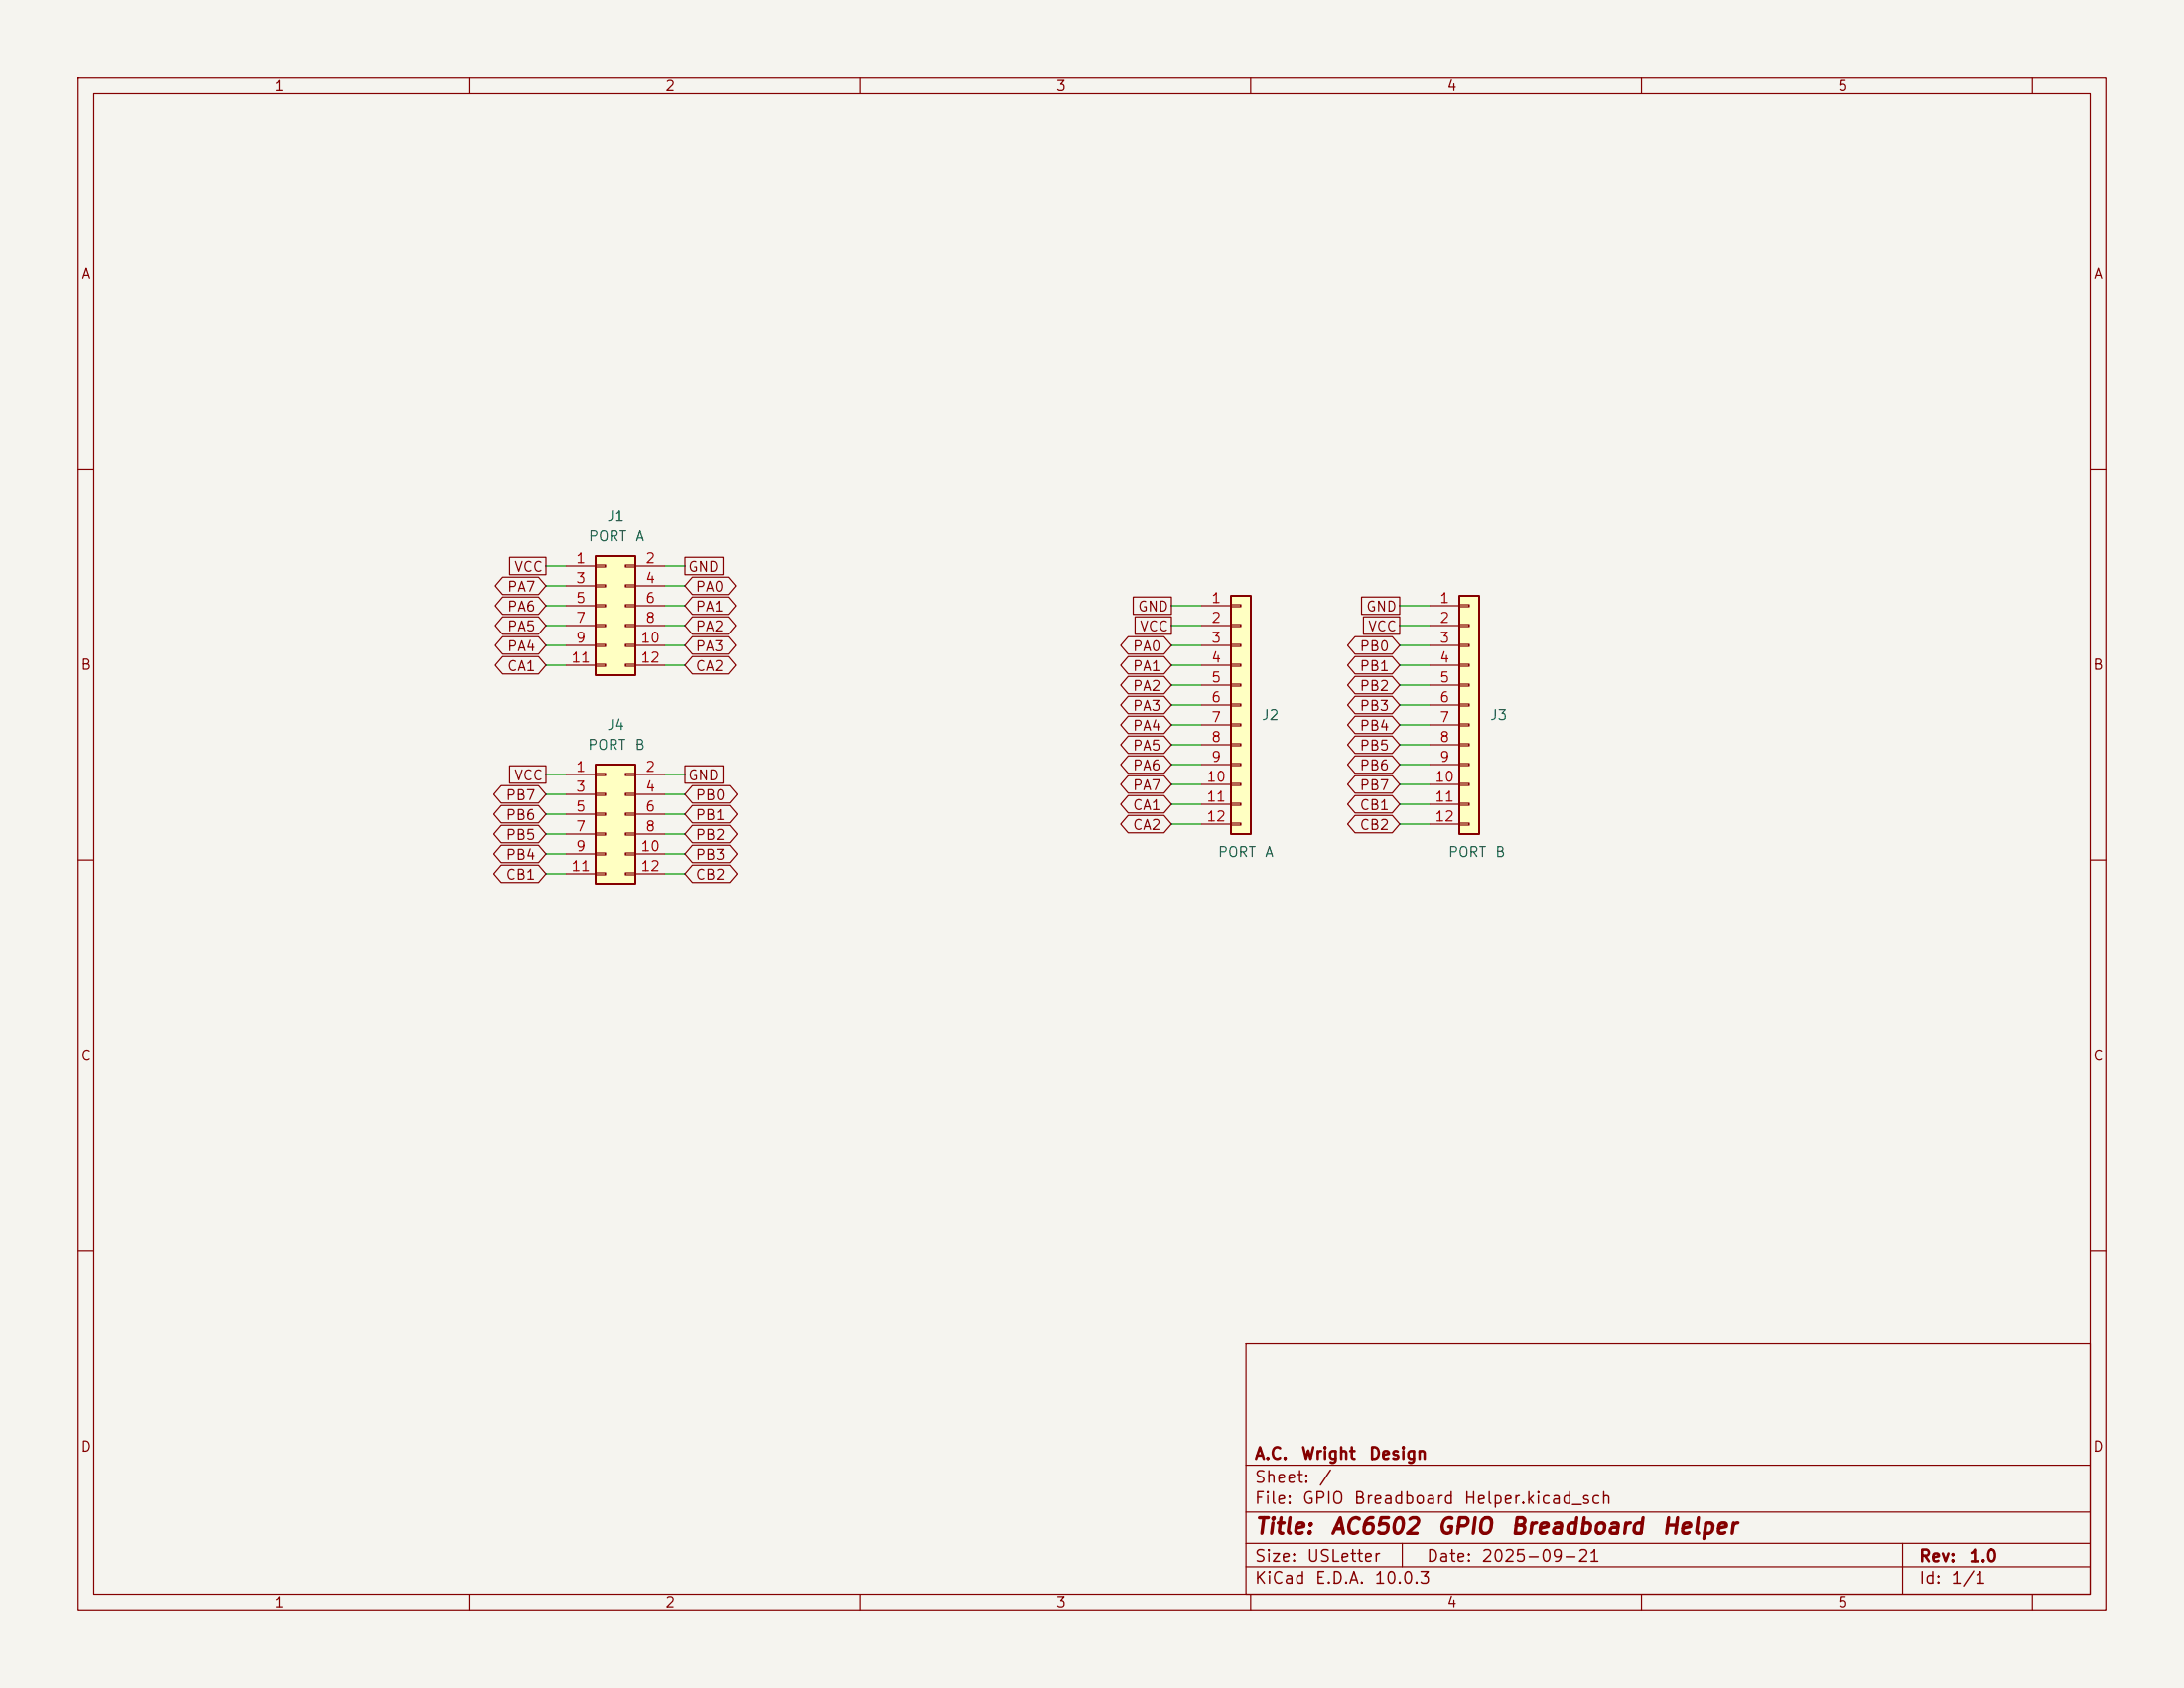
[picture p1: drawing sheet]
(kicad_sch
 (version 20260306)
 (generator "eeschema")
 (generator_version "10.0")
 (paper "USLetter")
 (title_block
  (title "AC6502 GPIO Breadboard Helper")
  (date "2025-09-21")
  (rev "1.0")
  (company "A.C. Wright Design"))
 (lib_symbols
  (symbol "Connector_Generic:Conn_01x12"
   (pin_names
    (offset 1.016) (hide yes)) (exclude_from_sim no) (in_bom yes) (on_board yes)
   (in_pos_files yes)
   (duplicate_pin_numbers_are_jumpers no)
   (property "Reference" "J" (at 0 15.24 0) (show_name no) (do_not_autoplace no) (effects (font (size 1.27 1.27))))
   (property "Value" "Conn_01x12" (at 0 -17.78 0) (show_name no) (do_not_autoplace no) (effects (font (size 1.27 1.27))))
   (property "Footprint" "" (at 0 0 0) (show_name no) (do_not_autoplace no) (hide yes) (effects (font (size 1.27 1.27))))
   (property "Datasheet" "" (at 0 0 0) (show_name no) (do_not_autoplace no) (hide yes) (effects (font (size 1.27 1.27))))
   (property "Description" "Generic connector, single row, 01x12, script generated (kicad-library-utils/schlib/autogen/connector/)" (at 0 0 0) (show_name no) (do_not_autoplace no) (hide yes) (effects (font (size 1.27 1.27))))
   (symbol "Conn_01x12_1_1"
    (rectangle (start -1.27 13.97) (end 1.27 -16.51) (stroke (width 0.254) (type default)) (fill (type background)))
    (rectangle (start -1.27 12.827) (end 0 12.573) (stroke (width 0.1524) (type default)) (fill (type none)))
    (rectangle (start -1.27 10.287) (end 0 10.033) (stroke (width 0.1524) (type default)) (fill (type none)))
    (rectangle (start -1.27 7.747) (end 0 7.493) (stroke (width 0.1524) (type default)) (fill (type none)))
    (rectangle (start -1.27 5.207) (end 0 4.953) (stroke (width 0.1524) (type default)) (fill (type none)))
    (rectangle (start -1.27 2.667) (end 0 2.413) (stroke (width 0.1524) (type default)) (fill (type none)))
    (rectangle (start -1.27 0.127) (end 0 -0.127) (stroke (width 0.1524) (type default)) (fill (type none)))
    (rectangle (start -1.27 -2.413) (end 0 -2.667) (stroke (width 0.1524) (type default)) (fill (type none)))
    (rectangle (start -1.27 -4.953) (end 0 -5.207) (stroke (width 0.1524) (type default)) (fill (type none)))
    (rectangle (start -1.27 -7.493) (end 0 -7.747) (stroke (width 0.1524) (type default)) (fill (type none)))
    (rectangle (start -1.27 -10.033) (end 0 -10.287) (stroke (width 0.1524) (type default)) (fill (type none)))
    (rectangle (start -1.27 -12.573) (end 0 -12.827) (stroke (width 0.1524) (type default)) (fill (type none)))
    (rectangle (start -1.27 -15.113) (end 0 -15.367) (stroke (width 0.1524) (type default)) (fill (type none)))
    (pin passive line (at -5.08 12.7 0) (length 3.81) (name "Pin_1" (effects (font (size 1.27 1.27)))) (number "1" (effects (font (size 1.27 1.27)))))
    (pin passive line (at -5.08 10.16 0) (length 3.81) (name "Pin_2" (effects (font (size 1.27 1.27)))) (number "2" (effects (font (size 1.27 1.27)))))
    (pin passive line (at -5.08 7.62 0) (length 3.81) (name "Pin_3" (effects (font (size 1.27 1.27)))) (number "3" (effects (font (size 1.27 1.27)))))
    (pin passive line (at -5.08 5.08 0) (length 3.81) (name "Pin_4" (effects (font (size 1.27 1.27)))) (number "4" (effects (font (size 1.27 1.27)))))
    (pin passive line (at -5.08 2.54 0) (length 3.81) (name "Pin_5" (effects (font (size 1.27 1.27)))) (number "5" (effects (font (size 1.27 1.27)))))
    (pin passive line (at -5.08 0 0) (length 3.81) (name "Pin_6" (effects (font (size 1.27 1.27)))) (number "6" (effects (font (size 1.27 1.27)))))
    (pin passive line (at -5.08 -2.54 0) (length 3.81) (name "Pin_7" (effects (font (size 1.27 1.27)))) (number "7" (effects (font (size 1.27 1.27)))))
    (pin passive line (at -5.08 -5.08 0) (length 3.81) (name "Pin_8" (effects (font (size 1.27 1.27)))) (number "8" (effects (font (size 1.27 1.27)))))
    (pin passive line (at -5.08 -7.62 0) (length 3.81) (name "Pin_9" (effects (font (size 1.27 1.27)))) (number "9" (effects (font (size 1.27 1.27)))))
    (pin passive line (at -5.08 -10.16 0) (length 3.81) (name "Pin_10" (effects (font (size 1.27 1.27)))) (number "10" (effects (font (size 1.27 1.27)))))
    (pin passive line (at -5.08 -12.7 0) (length 3.81) (name "Pin_11" (effects (font (size 1.27 1.27)))) (number "11" (effects (font (size 1.27 1.27)))))
    (pin passive line (at -5.08 -15.24 0) (length 3.81) (name "Pin_12" (effects (font (size 1.27 1.27)))) (number "12" (effects (font (size 1.27 1.27))))))
   (embedded_fonts no))
  (symbol "Connector_Generic:Conn_02x06_Odd_Even"
   (pin_names
    (offset 1.016) (hide yes)) (exclude_from_sim no) (in_bom yes) (on_board yes)
   (in_pos_files yes)
   (duplicate_pin_numbers_are_jumpers no)
   (property "Reference" "J" (at 1.27 7.62 0) (show_name no) (do_not_autoplace no) (effects (font (size 1.27 1.27))))
   (property "Value" "Conn_02x06_Odd_Even" (at 1.27 -10.16 0) (show_name no) (do_not_autoplace no) (effects (font (size 1.27 1.27))))
   (property "Footprint" "" (at 0 0 0) (show_name no) (do_not_autoplace no) (hide yes) (effects (font (size 1.27 1.27))))
   (property "Datasheet" "" (at 0 0 0) (show_name no) (do_not_autoplace no) (hide yes) (effects (font (size 1.27 1.27))))
   (property "Description" "Generic connector, double row, 02x06, odd/even pin numbering scheme (row 1 odd numbers, row 2 even numbers), script generated (kicad-library-utils/schlib/autogen/connector/)" (at 0 0 0) (show_name no) (do_not_autoplace no) (hide yes) (effects (font (size 1.27 1.27))))
   (symbol "Conn_02x06_Odd_Even_1_1"
    (rectangle (start -1.27 6.35) (end 3.81 -8.89) (stroke (width 0.254) (type default)) (fill (type background)))
    (rectangle (start -1.27 5.207) (end 0 4.953) (stroke (width 0.1524) (type default)) (fill (type none)))
    (rectangle (start -1.27 2.667) (end 0 2.413) (stroke (width 0.1524) (type default)) (fill (type none)))
    (rectangle (start -1.27 0.127) (end 0 -0.127) (stroke (width 0.1524) (type default)) (fill (type none)))
    (rectangle (start -1.27 -2.413) (end 0 -2.667) (stroke (width 0.1524) (type default)) (fill (type none)))
    (rectangle (start -1.27 -4.953) (end 0 -5.207) (stroke (width 0.1524) (type default)) (fill (type none)))
    (rectangle (start -1.27 -7.493) (end 0 -7.747) (stroke (width 0.1524) (type default)) (fill (type none)))
    (rectangle (start 3.81 5.207) (end 2.54 4.953) (stroke (width 0.1524) (type default)) (fill (type none)))
    (rectangle (start 3.81 2.667) (end 2.54 2.413) (stroke (width 0.1524) (type default)) (fill (type none)))
    (rectangle (start 3.81 0.127) (end 2.54 -0.127) (stroke (width 0.1524) (type default)) (fill (type none)))
    (rectangle (start 3.81 -2.413) (end 2.54 -2.667) (stroke (width 0.1524) (type default)) (fill (type none)))
    (rectangle (start 3.81 -4.953) (end 2.54 -5.207) (stroke (width 0.1524) (type default)) (fill (type none)))
    (rectangle (start 3.81 -7.493) (end 2.54 -7.747) (stroke (width 0.1524) (type default)) (fill (type none)))
    (pin passive line (at -5.08 5.08 0) (length 3.81) (name "Pin_1" (effects (font (size 1.27 1.27)))) (number "1" (effects (font (size 1.27 1.27)))))
    (pin passive line (at 7.62 5.08 180) (length 3.81) (name "Pin_2" (effects (font (size 1.27 1.27)))) (number "2" (effects (font (size 1.27 1.27)))))
    (pin passive line (at -5.08 2.54 0) (length 3.81) (name "Pin_3" (effects (font (size 1.27 1.27)))) (number "3" (effects (font (size 1.27 1.27)))))
    (pin passive line (at 7.62 2.54 180) (length 3.81) (name "Pin_4" (effects (font (size 1.27 1.27)))) (number "4" (effects (font (size 1.27 1.27)))))
    (pin passive line (at -5.08 0 0) (length 3.81) (name "Pin_5" (effects (font (size 1.27 1.27)))) (number "5" (effects (font (size 1.27 1.27)))))
    (pin passive line (at 7.62 0 180) (length 3.81) (name "Pin_6" (effects (font (size 1.27 1.27)))) (number "6" (effects (font (size 1.27 1.27)))))
    (pin passive line (at -5.08 -2.54 0) (length 3.81) (name "Pin_7" (effects (font (size 1.27 1.27)))) (number "7" (effects (font (size 1.27 1.27)))))
    (pin passive line (at 7.62 -2.54 180) (length 3.81) (name "Pin_8" (effects (font (size 1.27 1.27)))) (number "8" (effects (font (size 1.27 1.27)))))
    (pin passive line (at -5.08 -5.08 0) (length 3.81) (name "Pin_9" (effects (font (size 1.27 1.27)))) (number "9" (effects (font (size 1.27 1.27)))))
    (pin passive line (at 7.62 -5.08 180) (length 3.81) (name "Pin_10" (effects (font (size 1.27 1.27)))) (number "10" (effects (font (size 1.27 1.27)))))
    (pin passive line (at -5.08 -7.62 0) (length 3.81) (name "Pin_11" (effects (font (size 1.27 1.27)))) (number "11" (effects (font (size 1.27 1.27)))))
    (pin passive line (at 7.62 -7.62 180) (length 3.81) (name "Pin_12" (effects (font (size 1.27 1.27)))) (number "12" (effects (font (size 1.27 1.27))))))
   (embedded_fonts no)))
 (wire
  (pts (xy 85.09 72.39) (xy 87.63 72.39))
  (stroke (width 0) (type default)))
 (wire
  (pts (xy 85.09 74.93) (xy 87.63 74.93))
  (stroke (width 0) (type default)))
 (wire
  (pts (xy 149.86 92.71) (xy 153.67 92.71))
  (stroke (width 0) (type default)))
 (wire
  (pts (xy 69.85 104.14) (xy 72.39 104.14))
  (stroke (width 0) (type default)))
 (wire
  (pts (xy 69.85 109.22) (xy 72.39 109.22))
  (stroke (width 0) (type default)))
 (wire
  (pts (xy 85.09 101.6) (xy 87.63 101.6))
  (stroke (width 0) (type default)))
 (wire
  (pts (xy 149.86 97.79) (xy 153.67 97.79))
  (stroke (width 0) (type default)))
 (wire
  (pts (xy 85.09 77.47) (xy 87.63 77.47))
  (stroke (width 0) (type default)))
 (wire
  (pts (xy 179.07 105.41) (xy 182.88 105.41))
  (stroke (width 0) (type default)))
 (wire
  (pts (xy 179.07 77.47) (xy 182.88 77.47))
  (stroke (width 0) (type default)))
 (wire
  (pts (xy 149.86 82.55) (xy 153.67 82.55))
  (stroke (width 0) (type default)))
 (wire
  (pts (xy 149.86 90.17) (xy 153.67 90.17))
  (stroke (width 0) (type default)))
 (wire
  (pts (xy 179.07 95.25) (xy 182.88 95.25))
  (stroke (width 0) (type default)))
 (wire
  (pts (xy 69.85 101.6) (xy 72.39 101.6))
  (stroke (width 0) (type default)))
 (wire
  (pts (xy 149.86 87.63) (xy 153.67 87.63))
  (stroke (width 0) (type default)))
 (wire
  (pts (xy 179.07 97.79) (xy 182.88 97.79))
  (stroke (width 0) (type default)))
 (wire
  (pts (xy 149.86 77.47) (xy 153.67 77.47))
  (stroke (width 0) (type default)))
 (wire
  (pts (xy 149.86 95.25) (xy 153.67 95.25))
  (stroke (width 0) (type default)))
 (wire
  (pts (xy 85.09 111.76) (xy 87.63 111.76))
  (stroke (width 0) (type default)))
 (wire
  (pts (xy 149.86 85.09) (xy 153.67 85.09))
  (stroke (width 0) (type default)))
 (wire
  (pts (xy 179.07 82.55) (xy 182.88 82.55))
  (stroke (width 0) (type default)))
 (wire
  (pts (xy 69.85 82.55) (xy 72.39 82.55))
  (stroke (width 0) (type default)))
 (wire
  (pts (xy 85.09 99.06) (xy 87.63 99.06))
  (stroke (width 0) (type default)))
 (wire
  (pts (xy 85.09 106.68) (xy 87.63 106.68))
  (stroke (width 0) (type default)))
 (wire
  (pts (xy 69.85 106.68) (xy 72.39 106.68))
  (stroke (width 0) (type default)))
 (wire
  (pts (xy 69.85 85.09) (xy 72.39 85.09))
  (stroke (width 0) (type default)))
 (wire
  (pts (xy 179.07 90.17) (xy 182.88 90.17))
  (stroke (width 0) (type default)))
 (wire
  (pts (xy 69.85 72.39) (xy 72.39 72.39))
  (stroke (width 0) (type default)))
 (wire
  (pts (xy 85.09 82.55) (xy 87.63 82.55))
  (stroke (width 0) (type default)))
 (wire
  (pts (xy 179.07 85.09) (xy 182.88 85.09))
  (stroke (width 0) (type default)))
 (wire
  (pts (xy 149.86 100.33) (xy 153.67 100.33))
  (stroke (width 0) (type default)))
 (wire
  (pts (xy 179.07 87.63) (xy 182.88 87.63))
  (stroke (width 0) (type default)))
 (wire
  (pts (xy 69.85 99.06) (xy 72.39 99.06))
  (stroke (width 0) (type default)))
 (wire
  (pts (xy 85.09 104.14) (xy 87.63 104.14))
  (stroke (width 0) (type default)))
 (wire
  (pts (xy 179.07 102.87) (xy 182.88 102.87))
  (stroke (width 0) (type default)))
 (wire
  (pts (xy 85.09 80.01) (xy 87.63 80.01))
  (stroke (width 0) (type default)))
 (wire
  (pts (xy 149.86 80.01) (xy 153.67 80.01))
  (stroke (width 0) (type default)))
 (wire
  (pts (xy 179.07 92.71) (xy 182.88 92.71))
  (stroke (width 0) (type default)))
 (wire
  (pts (xy 85.09 85.09) (xy 87.63 85.09))
  (stroke (width 0) (type default)))
 (wire
  (pts (xy 149.86 102.87) (xy 153.67 102.87))
  (stroke (width 0) (type default)))
 (wire
  (pts (xy 69.85 74.93) (xy 72.39 74.93))
  (stroke (width 0) (type default)))
 (wire
  (pts (xy 149.86 105.41) (xy 153.67 105.41))
  (stroke (width 0) (type default)))
 (wire
  (pts (xy 179.07 100.33) (xy 182.88 100.33))
  (stroke (width 0) (type default)))
 (wire
  (pts (xy 69.85 77.47) (xy 72.39 77.47))
  (stroke (width 0) (type default)))
 (wire
  (pts (xy 69.85 80.01) (xy 72.39 80.01))
  (stroke (width 0) (type default)))
 (wire
  (pts (xy 179.07 80.01) (xy 182.88 80.01))
  (stroke (width 0) (type default)))
 (wire
  (pts (xy 85.09 109.22) (xy 87.63 109.22))
  (stroke (width 0) (type default)))
 (wire
  (pts (xy 69.85 111.76) (xy 72.39 111.76))
  (stroke (width 0) (type default)))
 (global_label "PA7"
  (shape bidirectional)
  (at 69.85 74.93 180)
  (fields_autoplaced yes)
  (effects (font (size 1.27 1.27)) (justify right))
  (property "Intersheetrefs" "${INTERSHEET_REFS}" (at 62.1854 74.93 0) (hide yes) (show_name no) (do_not_autoplace no) (effects (font (size 1.27 1.27)) (justify right))))
 (global_label "PB0"
  (shape bidirectional)
  (at 179.07 82.55 180)
  (fields_autoplaced yes)
  (effects (font (size 1.27 1.27)) (justify right))
  (property "Intersheetrefs" "${INTERSHEET_REFS}" (at 172.037 82.55 0) (hide yes) (show_name no) (do_not_autoplace no) (effects (font (size 1.27 1.27)) (justify right))))
 (global_label "PB1"
  (shape bidirectional)
  (at 179.07 85.09 180)
  (fields_autoplaced yes)
  (effects (font (size 1.27 1.27)) (justify right))
  (property "Intersheetrefs" "${INTERSHEET_REFS}" (at 172.037 85.09 0) (hide yes) (show_name no) (do_not_autoplace no) (effects (font (size 1.27 1.27)) (justify right))))
 (global_label "CA1"
  (shape bidirectional)
  (at 69.85 85.09 180)
  (fields_autoplaced yes)
  (effects (font (size 1.27 1.27)) (justify right))
  (property "Intersheetrefs" "${INTERSHEET_REFS}" (at 62.1854 85.09 0) (hide yes) (show_name no) (do_not_autoplace no) (effects (font (size 1.27 1.27)) (justify right))))
 (global_label "PB3"
  (shape bidirectional)
  (at 179.07 90.17 180)
  (fields_autoplaced yes)
  (effects (font (size 1.27 1.27)) (justify right))
  (property "Intersheetrefs" "${INTERSHEET_REFS}" (at 172.037 90.17 0) (hide yes) (show_name no) (do_not_autoplace no) (effects (font (size 1.27 1.27)) (justify right))))
 (global_label "PA0"
  (shape bidirectional)
  (at 149.86 82.55 180)
  (fields_autoplaced yes)
  (effects (font (size 1.27 1.27)) (justify right))
  (property "Intersheetrefs" "${INTERSHEET_REFS}" (at 143.0084 82.55 0) (hide yes) (show_name no) (do_not_autoplace no) (effects (font (size 1.27 1.27)) (justify right))))
 (global_label "VCC"
  (shape passive)
  (at 149.86 80.01 180)
  (fields_autoplaced yes)
  (effects (font (size 1.27 1.27)) (justify right))
  (property "Intersheetrefs" "${INTERSHEET_REFS}" (at 143.9004 80.01 0) (hide yes) (show_name no) (do_not_autoplace no) (effects (font (size 1.27 1.27)) (justify right))))
 (global_label "PA7"
  (shape bidirectional)
  (at 149.86 100.33 180)
  (fields_autoplaced yes)
  (effects (font (size 1.27 1.27)) (justify right))
  (property "Intersheetrefs" "${INTERSHEET_REFS}" (at 143.0084 100.33 0) (hide yes) (show_name no) (do_not_autoplace no) (effects (font (size 1.27 1.27)) (justify right))))
 (global_label "PB6"
  (shape bidirectional)
  (at 69.85 104.14 180)
  (fields_autoplaced yes)
  (effects (font (size 1.27 1.27)) (justify right))
  (property "Intersheetrefs" "${INTERSHEET_REFS}" (at 62.004 104.14 0) (hide yes) (show_name no) (do_not_autoplace no) (effects (font (size 1.27 1.27)) (justify right))))
 (global_label "PA3"
  (shape bidirectional)
  (at 87.63 82.55 0)
  (fields_autoplaced yes)
  (effects (font (size 1.27 1.27)) (justify left))
  (property "Intersheetrefs" "${INTERSHEET_REFS}" (at 95.2946 82.55 0) (hide yes) (show_name no) (do_not_autoplace no) (effects (font (size 1.27 1.27)) (justify left))))
 (global_label "CB2"
  (shape bidirectional)
  (at 87.63 111.76 0)
  (fields_autoplaced yes)
  (effects (font (size 1.27 1.27)) (justify left))
  (property "Intersheetrefs" "${INTERSHEET_REFS}" (at 95.476 111.76 0) (hide yes) (show_name no) (do_not_autoplace no) (effects (font (size 1.27 1.27)) (justify left))))
 (global_label "VCC"
  (shape passive)
  (at 69.85 99.06 180)
  (effects (font (size 1.27 1.27)) (justify right))
  (property "Intersheetrefs" "${INTERSHEET_REFS}" (at 69.85 99.06 0) (hide yes) (show_name no) (do_not_autoplace no) (effects (font (size 1.27 1.27)))))
 (global_label "PB5"
  (shape bidirectional)
  (at 179.07 95.25 180)
  (fields_autoplaced yes)
  (effects (font (size 1.27 1.27)) (justify right))
  (property "Intersheetrefs" "${INTERSHEET_REFS}" (at 172.037 95.25 0) (hide yes) (show_name no) (do_not_autoplace no) (effects (font (size 1.27 1.27)) (justify right))))
 (global_label "PA6"
  (shape bidirectional)
  (at 149.86 97.79 180)
  (fields_autoplaced yes)
  (effects (font (size 1.27 1.27)) (justify right))
  (property "Intersheetrefs" "${INTERSHEET_REFS}" (at 143.0084 97.79 0) (hide yes) (show_name no) (do_not_autoplace no) (effects (font (size 1.27 1.27)) (justify right))))
 (global_label "GND"
  (shape passive)
  (at 179.07 77.47 180)
  (fields_autoplaced yes)
  (effects (font (size 1.27 1.27)) (justify right))
  (property "Intersheetrefs" "${INTERSHEET_REFS}" (at 172.8685 77.47 0) (hide yes) (show_name no) (do_not_autoplace no) (effects (font (size 1.27 1.27)) (justify right))))
 (global_label "PB5"
  (shape bidirectional)
  (at 69.85 106.68 180)
  (fields_autoplaced yes)
  (effects (font (size 1.27 1.27)) (justify right))
  (property "Intersheetrefs" "${INTERSHEET_REFS}" (at 62.004 106.68 0) (hide yes) (show_name no) (do_not_autoplace no) (effects (font (size 1.27 1.27)) (justify right))))
 (global_label "PB6"
  (shape bidirectional)
  (at 179.07 97.79 180)
  (fields_autoplaced yes)
  (effects (font (size 1.27 1.27)) (justify right))
  (property "Intersheetrefs" "${INTERSHEET_REFS}" (at 172.037 97.79 0) (hide yes) (show_name no) (do_not_autoplace no) (effects (font (size 1.27 1.27)) (justify right))))
 (global_label "PA0"
  (shape bidirectional)
  (at 87.63 74.93 0)
  (fields_autoplaced yes)
  (effects (font (size 1.27 1.27)) (justify left))
  (property "Intersheetrefs" "${INTERSHEET_REFS}" (at 95.2946 74.93 0) (hide yes) (show_name no) (do_not_autoplace no) (effects (font (size 1.27 1.27)) (justify left))))
 (global_label "GND"
  (shape passive)
  (at 87.63 99.06 0)
  (effects (font (size 1.27 1.27)) (justify left))
  (property "Intersheetrefs" "${INTERSHEET_REFS}" (at 87.63 99.06 0) (hide yes) (show_name no) (do_not_autoplace no) (effects (font (size 1.27 1.27)))))
 (global_label "PA5"
  (shape bidirectional)
  (at 69.85 80.01 180)
  (fields_autoplaced yes)
  (effects (font (size 1.27 1.27)) (justify right))
  (property "Intersheetrefs" "${INTERSHEET_REFS}" (at 62.1854 80.01 0) (hide yes) (show_name no) (do_not_autoplace no) (effects (font (size 1.27 1.27)) (justify right))))
 (global_label "PA1"
  (shape bidirectional)
  (at 87.63 77.47 0)
  (fields_autoplaced yes)
  (effects (font (size 1.27 1.27)) (justify left))
  (property "Intersheetrefs" "${INTERSHEET_REFS}" (at 95.2946 77.47 0) (hide yes) (show_name no) (do_not_autoplace no) (effects (font (size 1.27 1.27)) (justify left))))
 (global_label "PB7"
  (shape bidirectional)
  (at 179.07 100.33 180)
  (fields_autoplaced yes)
  (effects (font (size 1.27 1.27)) (justify right))
  (property "Intersheetrefs" "${INTERSHEET_REFS}" (at 172.037 100.33 0) (hide yes) (show_name no) (do_not_autoplace no) (effects (font (size 1.27 1.27)) (justify right))))
 (global_label "PB3"
  (shape bidirectional)
  (at 87.63 109.22 0)
  (fields_autoplaced yes)
  (effects (font (size 1.27 1.27)) (justify left))
  (property "Intersheetrefs" "${INTERSHEET_REFS}" (at 95.476 109.22 0) (hide yes) (show_name no) (do_not_autoplace no) (effects (font (size 1.27 1.27)) (justify left))))
 (global_label "GND"
  (shape passive)
  (at 149.86 77.47 180)
  (fields_autoplaced yes)
  (effects (font (size 1.27 1.27)) (justify right))
  (property "Intersheetrefs" "${INTERSHEET_REFS}" (at 143.6585 77.47 0) (hide yes) (show_name no) (do_not_autoplace no) (effects (font (size 1.27 1.27)) (justify right))))
 (global_label "CB1"
  (shape bidirectional)
  (at 69.85 111.76 180)
  (fields_autoplaced yes)
  (effects (font (size 1.27 1.27)) (justify right))
  (property "Intersheetrefs" "${INTERSHEET_REFS}" (at 62.004 111.76 0) (hide yes) (show_name no) (do_not_autoplace no) (effects (font (size 1.27 1.27)) (justify right))))
 (global_label "PA3"
  (shape bidirectional)
  (at 149.86 90.17 180)
  (fields_autoplaced yes)
  (effects (font (size 1.27 1.27)) (justify right))
  (property "Intersheetrefs" "${INTERSHEET_REFS}" (at 143.0084 90.17 0) (hide yes) (show_name no) (do_not_autoplace no) (effects (font (size 1.27 1.27)) (justify right))))
 (global_label "PA6"
  (shape bidirectional)
  (at 69.85 77.47 180)
  (fields_autoplaced yes)
  (effects (font (size 1.27 1.27)) (justify right))
  (property "Intersheetrefs" "${INTERSHEET_REFS}" (at 62.1854 77.47 0) (hide yes) (show_name no) (do_not_autoplace no) (effects (font (size 1.27 1.27)) (justify right))))
 (global_label "PA5"
  (shape bidirectional)
  (at 149.86 95.25 180)
  (fields_autoplaced yes)
  (effects (font (size 1.27 1.27)) (justify right))
  (property "Intersheetrefs" "${INTERSHEET_REFS}" (at 143.0084 95.25 0) (hide yes) (show_name no) (do_not_autoplace no) (effects (font (size 1.27 1.27)) (justify right))))
 (global_label "PA2"
  (shape bidirectional)
  (at 149.86 87.63 180)
  (fields_autoplaced yes)
  (effects (font (size 1.27 1.27)) (justify right))
  (property "Intersheetrefs" "${INTERSHEET_REFS}" (at 143.0084 87.63 0) (hide yes) (show_name no) (do_not_autoplace no) (effects (font (size 1.27 1.27)) (justify right))))
 (global_label "PB4"
  (shape bidirectional)
  (at 69.85 109.22 180)
  (fields_autoplaced yes)
  (effects (font (size 1.27 1.27)) (justify right))
  (property "Intersheetrefs" "${INTERSHEET_REFS}" (at 62.004 109.22 0) (hide yes) (show_name no) (do_not_autoplace no) (effects (font (size 1.27 1.27)) (justify right))))
 (global_label "VCC"
  (shape passive)
  (at 69.85 72.39 180)
  (effects (font (size 1.27 1.27)) (justify right))
  (property "Intersheetrefs" "${INTERSHEET_REFS}" (at 69.85 72.39 0) (hide yes) (show_name no) (do_not_autoplace no) (effects (font (size 1.27 1.27)))))
 (global_label "CB2"
  (shape bidirectional)
  (at 179.07 105.41 180)
  (fields_autoplaced yes)
  (effects (font (size 1.27 1.27)) (justify right))
  (property "Intersheetrefs" "${INTERSHEET_REFS}" (at 172.037 105.41 0) (hide yes) (show_name no) (do_not_autoplace no) (effects (font (size 1.27 1.27)) (justify right))))
 (global_label "PB7"
  (shape bidirectional)
  (at 69.85 101.6 180)
  (fields_autoplaced yes)
  (effects (font (size 1.27 1.27)) (justify right))
  (property "Intersheetrefs" "${INTERSHEET_REFS}" (at 62.004 101.6 0) (hide yes) (show_name no) (do_not_autoplace no) (effects (font (size 1.27 1.27)) (justify right))))
 (global_label "PA4"
  (shape bidirectional)
  (at 69.85 82.55 180)
  (fields_autoplaced yes)
  (effects (font (size 1.27 1.27)) (justify right))
  (property "Intersheetrefs" "${INTERSHEET_REFS}" (at 62.1854 82.55 0) (hide yes) (show_name no) (do_not_autoplace no) (effects (font (size 1.27 1.27)) (justify right))))
 (global_label "PA2"
  (shape bidirectional)
  (at 87.63 80.01 0)
  (fields_autoplaced yes)
  (effects (font (size 1.27 1.27)) (justify left))
  (property "Intersheetrefs" "${INTERSHEET_REFS}" (at 95.2946 80.01 0) (hide yes) (show_name no) (do_not_autoplace no) (effects (font (size 1.27 1.27)) (justify left))))
 (global_label "PB2"
  (shape bidirectional)
  (at 87.63 106.68 0)
  (fields_autoplaced yes)
  (effects (font (size 1.27 1.27)) (justify left))
  (property "Intersheetrefs" "${INTERSHEET_REFS}" (at 95.476 106.68 0) (hide yes) (show_name no) (do_not_autoplace no) (effects (font (size 1.27 1.27)) (justify left))))
 (global_label "PA1"
  (shape bidirectional)
  (at 149.86 85.09 180)
  (fields_autoplaced yes)
  (effects (font (size 1.27 1.27)) (justify right))
  (property "Intersheetrefs" "${INTERSHEET_REFS}" (at 143.0084 85.09 0) (hide yes) (show_name no) (do_not_autoplace no) (effects (font (size 1.27 1.27)) (justify right))))
 (global_label "PA4"
  (shape bidirectional)
  (at 149.86 92.71 180)
  (fields_autoplaced yes)
  (effects (font (size 1.27 1.27)) (justify right))
  (property "Intersheetrefs" "${INTERSHEET_REFS}" (at 143.0084 92.71 0) (hide yes) (show_name no) (do_not_autoplace no) (effects (font (size 1.27 1.27)) (justify right))))
 (global_label "PB4"
  (shape bidirectional)
  (at 179.07 92.71 180)
  (fields_autoplaced yes)
  (effects (font (size 1.27 1.27)) (justify right))
  (property "Intersheetrefs" "${INTERSHEET_REFS}" (at 172.037 92.71 0) (hide yes) (show_name no) (do_not_autoplace no) (effects (font (size 1.27 1.27)) (justify right))))
 (global_label "CB1"
  (shape bidirectional)
  (at 179.07 102.87 180)
  (fields_autoplaced yes)
  (effects (font (size 1.27 1.27)) (justify right))
  (property "Intersheetrefs" "${INTERSHEET_REFS}" (at 172.037 102.87 0) (hide yes) (show_name no) (do_not_autoplace no) (effects (font (size 1.27 1.27)) (justify right))))
 (global_label "PB2"
  (shape bidirectional)
  (at 179.07 87.63 180)
  (fields_autoplaced yes)
  (effects (font (size 1.27 1.27)) (justify right))
  (property "Intersheetrefs" "${INTERSHEET_REFS}" (at 172.037 87.63 0) (hide yes) (show_name no) (do_not_autoplace no) (effects (font (size 1.27 1.27)) (justify right))))
 (global_label "CA1"
  (shape bidirectional)
  (at 149.86 102.87 180)
  (fields_autoplaced yes)
  (effects (font (size 1.27 1.27)) (justify right))
  (property "Intersheetrefs" "${INTERSHEET_REFS}" (at 143.0084 102.87 0) (hide yes) (show_name no) (do_not_autoplace no) (effects (font (size 1.27 1.27)) (justify right))))
 (global_label "PB1"
  (shape bidirectional)
  (at 87.63 104.14 0)
  (fields_autoplaced yes)
  (effects (font (size 1.27 1.27)) (justify left))
  (property "Intersheetrefs" "${INTERSHEET_REFS}" (at 95.476 104.14 0) (hide yes) (show_name no) (do_not_autoplace no) (effects (font (size 1.27 1.27)) (justify left))))
 (global_label "CA2"
  (shape bidirectional)
  (at 87.63 85.09 0)
  (fields_autoplaced yes)
  (effects (font (size 1.27 1.27)) (justify left))
  (property "Intersheetrefs" "${INTERSHEET_REFS}" (at 95.2946 85.09 0) (hide yes) (show_name no) (do_not_autoplace no) (effects (font (size 1.27 1.27)) (justify left))))
 (global_label "CA2"
  (shape bidirectional)
  (at 149.86 105.41 180)
  (fields_autoplaced yes)
  (effects (font (size 1.27 1.27)) (justify right))
  (property "Intersheetrefs" "${INTERSHEET_REFS}" (at 143.0084 105.41 0) (hide yes) (show_name no) (do_not_autoplace no) (effects (font (size 1.27 1.27)) (justify right))))
 (global_label "VCC"
  (shape passive)
  (at 179.07 80.01 180)
  (fields_autoplaced yes)
  (effects (font (size 1.27 1.27)) (justify right))
  (property "Intersheetrefs" "${INTERSHEET_REFS}" (at 173.1104 80.01 0) (hide yes) (show_name no) (do_not_autoplace no) (effects (font (size 1.27 1.27)) (justify right))))
 (global_label "PB0"
  (shape bidirectional)
  (at 87.63 101.6 0)
  (fields_autoplaced yes)
  (effects (font (size 1.27 1.27)) (justify left))
  (property "Intersheetrefs" "${INTERSHEET_REFS}" (at 95.476 101.6 0) (hide yes) (show_name no) (do_not_autoplace no) (effects (font (size 1.27 1.27)) (justify left))))
 (global_label "GND"
  (shape passive)
  (at 87.63 72.39 0)
  (effects (font (size 1.27 1.27)) (justify left))
  (property "Intersheetrefs" "${INTERSHEET_REFS}" (at 87.63 72.39 0) (hide yes) (show_name no) (do_not_autoplace no) (effects (font (size 1.27 1.27)))))
 (symbol
  (lib_id "Connector_Generic:Conn_02x06_Odd_Even")
  (at 77.47 104.14 0)
  (unit 1)
  (body_style 1)
  (exclude_from_sim no)
  (in_bom yes)
  (on_board yes)
  (in_pos_files yes)
  (dnp no)
  (fields_autoplaced yes)
  (property "Reference" "J4" (at 78.74 92.71 0) (show_name no) (do_not_autoplace no) (effects (font (size 1.27 1.27))))
  (property "Value" "PORT B" (at 78.74 95.25 0) (show_name no) (do_not_autoplace no) (effects (font (size 1.27 1.27))))
  (property "Footprint" "6502 Parts:6502 GPIO Connector" (at 77.47 104.14 0) (hide yes) (show_name no) (do_not_autoplace no) (effects (font (size 1.27 1.27))))
  (property "Datasheet" "" (at 77.47 104.14 0) (hide yes) (show_name no) (do_not_autoplace no) (effects (font (size 1.27 1.27))))
  (property "Description" "Generic connector, double row, 02x06, odd/even pin numbering scheme (row 1 odd numbers, row 2 even numbers), script generated (kicad-library-utils/schlib/autogen/connector/)" (at 77.47 104.14 0) (hide yes) (show_name no) (do_not_autoplace no) (effects (font (size 1.27 1.27))))
  (property "Digikey" "2057-BHR-12-VUA-ND" (at 77.47 104.14 0) (hide yes) (show_name no) (do_not_autoplace no) (effects (font (size 1.27 1.27))))
  (property "Mouser" "737-BHR-12-VUA" (at 77.47 104.14 0) (hide yes) (show_name no) (do_not_autoplace no) (effects (font (size 1.27 1.27))))
  (property "Jameco" "" (at 77.47 104.14 0) (hide yes) (show_name no) (do_not_autoplace no) (effects (font (size 1.27 1.27))))
  (property "LCSC" "" (at 77.47 104.14 0) (hide yes) (show_name no) (do_not_autoplace no) (effects (font (size 1.27 1.27))))
  (property "Other" "2057-BHR-12-VUA-ND" (at 77.47 104.14 0) (hide yes) (show_name no) (do_not_autoplace no) (effects (font (size 1.27 1.27))))
  (pin "4")
  (pin "3")
  (pin "9")
  (pin "8")
  (pin "2")
  (pin "6")
  (pin "11")
  (pin "1")
  (pin "12")
  (pin "10")
  (pin "7")
  (pin "5"))
 (symbol
  (lib_id "Connector_Generic:Conn_01x12")
  (at 187.96 90.17 0)
  (unit 1)
  (body_style 1)
  (exclude_from_sim no)
  (in_bom yes)
  (on_board yes)
  (in_pos_files yes)
  (dnp no)
  (property "Reference" "J3" (at 190.5 91.4399 0) (show_name no) (do_not_autoplace no) (effects (font (size 1.27 1.27)) (justify left)))
  (property "Value" "PORT B" (at 185.166 108.966 0) (show_name no) (do_not_autoplace no) (effects (font (size 1.27 1.27)) (justify left)))
  (property "Footprint" "Connector_PinHeader_2.54mm:PinHeader_1x12_P2.54mm_Vertical" (at 187.96 90.17 0) (hide yes) (show_name no) (do_not_autoplace no) (effects (font (size 1.27 1.27))))
  (property "Datasheet" "" (at 187.96 90.17 0) (hide yes) (show_name no) (do_not_autoplace no) (effects (font (size 1.27 1.27))))
  (property "Description" "Generic connector, single row, 01x12, script generated (kicad-library-utils/schlib/autogen/connector/)" (at 187.96 90.17 0) (hide yes) (show_name no) (do_not_autoplace no) (effects (font (size 1.27 1.27))))
  (property "Digikey" "S1011EC-40-ND" (at 187.96 90.17 0) (hide yes) (show_name no) (do_not_autoplace no) (effects (font (size 1.27 1.27))))
  (property "Mouser" "200-TSW14007TS" (at 187.96 90.17 0) (hide yes) (show_name no) (do_not_autoplace no) (effects (font (size 1.27 1.27))))
  (property "Jameco" "" (at 187.96 90.17 0) (hide yes) (show_name no) (do_not_autoplace no) (effects (font (size 1.27 1.27))))
  (property "LCSC" "" (at 187.96 90.17 0) (hide yes) (show_name no) (do_not_autoplace no) (effects (font (size 1.27 1.27))))
  (property "Other" "" (at 187.96 90.17 0) (hide yes) (show_name no) (do_not_autoplace no) (effects (font (size 1.27 1.27))))
  (pin "12")
  (pin "11")
  (pin "2")
  (pin "3")
  (pin "4")
  (pin "5")
  (pin "6")
  (pin "7")
  (pin "8")
  (pin "9")
  (pin "1")
  (pin "10"))
 (symbol
  (lib_id "Connector_Generic:Conn_02x06_Odd_Even")
  (at 77.47 77.47 0)
  (unit 1)
  (body_style 1)
  (exclude_from_sim no)
  (in_bom yes)
  (on_board yes)
  (in_pos_files yes)
  (dnp no)
  (fields_autoplaced yes)
  (property "Reference" "J1" (at 78.74 66.04 0) (show_name no) (do_not_autoplace no) (effects (font (size 1.27 1.27))))
  (property "Value" "PORT A" (at 78.74 68.58 0) (show_name no) (do_not_autoplace no) (effects (font (size 1.27 1.27))))
  (property "Footprint" "6502 Parts:6502 GPIO Connector" (at 77.47 77.47 0) (hide yes) (show_name no) (do_not_autoplace no) (effects (font (size 1.27 1.27))))
  (property "Datasheet" "" (at 77.47 77.47 0) (hide yes) (show_name no) (do_not_autoplace no) (effects (font (size 1.27 1.27))))
  (property "Description" "Generic connector, double row, 02x06, odd/even pin numbering scheme (row 1 odd numbers, row 2 even numbers), script generated (kicad-library-utils/schlib/autogen/connector/)" (at 77.47 77.47 0) (hide yes) (show_name no) (do_not_autoplace no) (effects (font (size 1.27 1.27))))
  (property "Digikey" "2057-BHR-12-VUA-ND" (at 77.47 77.47 0) (hide yes) (show_name no) (do_not_autoplace no) (effects (font (size 1.27 1.27))))
  (property "Mouser" "737-BHR-12-VUA" (at 77.47 77.47 0) (hide yes) (show_name no) (do_not_autoplace no) (effects (font (size 1.27 1.27))))
  (property "Jameco" "" (at 77.47 77.47 0) (hide yes) (show_name no) (do_not_autoplace no) (effects (font (size 1.27 1.27))))
  (property "LCSC" "" (at 77.47 77.47 0) (hide yes) (show_name no) (do_not_autoplace no) (effects (font (size 1.27 1.27))))
  (property "Other" "2057-BHR-12-VUA-ND" (at 77.47 77.47 0) (hide yes) (show_name no) (do_not_autoplace no) (effects (font (size 1.27 1.27))))
  (pin "4")
  (pin "3")
  (pin "9")
  (pin "8")
  (pin "2")
  (pin "6")
  (pin "11")
  (pin "1")
  (pin "12")
  (pin "10")
  (pin "7")
  (pin "5"))
 (symbol
  (lib_id "Connector_Generic:Conn_01x12")
  (at 158.75 90.17 0)
  (unit 1)
  (body_style 1)
  (exclude_from_sim no)
  (in_bom yes)
  (on_board yes)
  (in_pos_files yes)
  (dnp no)
  (property "Reference" "J2" (at 161.29 91.4399 0) (show_name no) (do_not_autoplace no) (effects (font (size 1.27 1.27)) (justify left)))
  (property "Value" "PORT A" (at 155.702 108.966 0) (show_name no) (do_not_autoplace no) (effects (font (size 1.27 1.27)) (justify left)))
  (property "Footprint" "Connector_PinHeader_2.54mm:PinHeader_1x12_P2.54mm_Vertical" (at 158.75 90.17 0) (hide yes) (show_name no) (do_not_autoplace no) (effects (font (size 1.27 1.27))))
  (property "Datasheet" "" (at 158.75 90.17 0) (hide yes) (show_name no) (do_not_autoplace no) (effects (font (size 1.27 1.27))))
  (property "Description" "Generic connector, single row, 01x12, script generated (kicad-library-utils/schlib/autogen/connector/)" (at 158.75 90.17 0) (hide yes) (show_name no) (do_not_autoplace no) (effects (font (size 1.27 1.27))))
  (property "Digikey" "S1011EC-40-ND" (at 158.75 90.17 0) (hide yes) (show_name no) (do_not_autoplace no) (effects (font (size 1.27 1.27))))
  (property "Mouser" "200-TSW14007TS" (at 158.75 90.17 0) (hide yes) (show_name no) (do_not_autoplace no) (effects (font (size 1.27 1.27))))
  (property "Jameco" "" (at 158.75 90.17 0) (hide yes) (show_name no) (do_not_autoplace no) (effects (font (size 1.27 1.27))))
  (property "LCSC" "" (at 158.75 90.17 0) (hide yes) (show_name no) (do_not_autoplace no) (effects (font (size 1.27 1.27))))
  (property "Other" "" (at 158.75 90.17 0) (hide yes) (show_name no) (do_not_autoplace no) (effects (font (size 1.27 1.27))))
  (pin "12")
  (pin "11")
  (pin "2")
  (pin "3")
  (pin "4")
  (pin "5")
  (pin "6")
  (pin "7")
  (pin "8")
  (pin "9")
  (pin "1")
  (pin "10"))
 (sheet_instances
  (path ""
   (page "1")))
 (embedded_fonts no))
